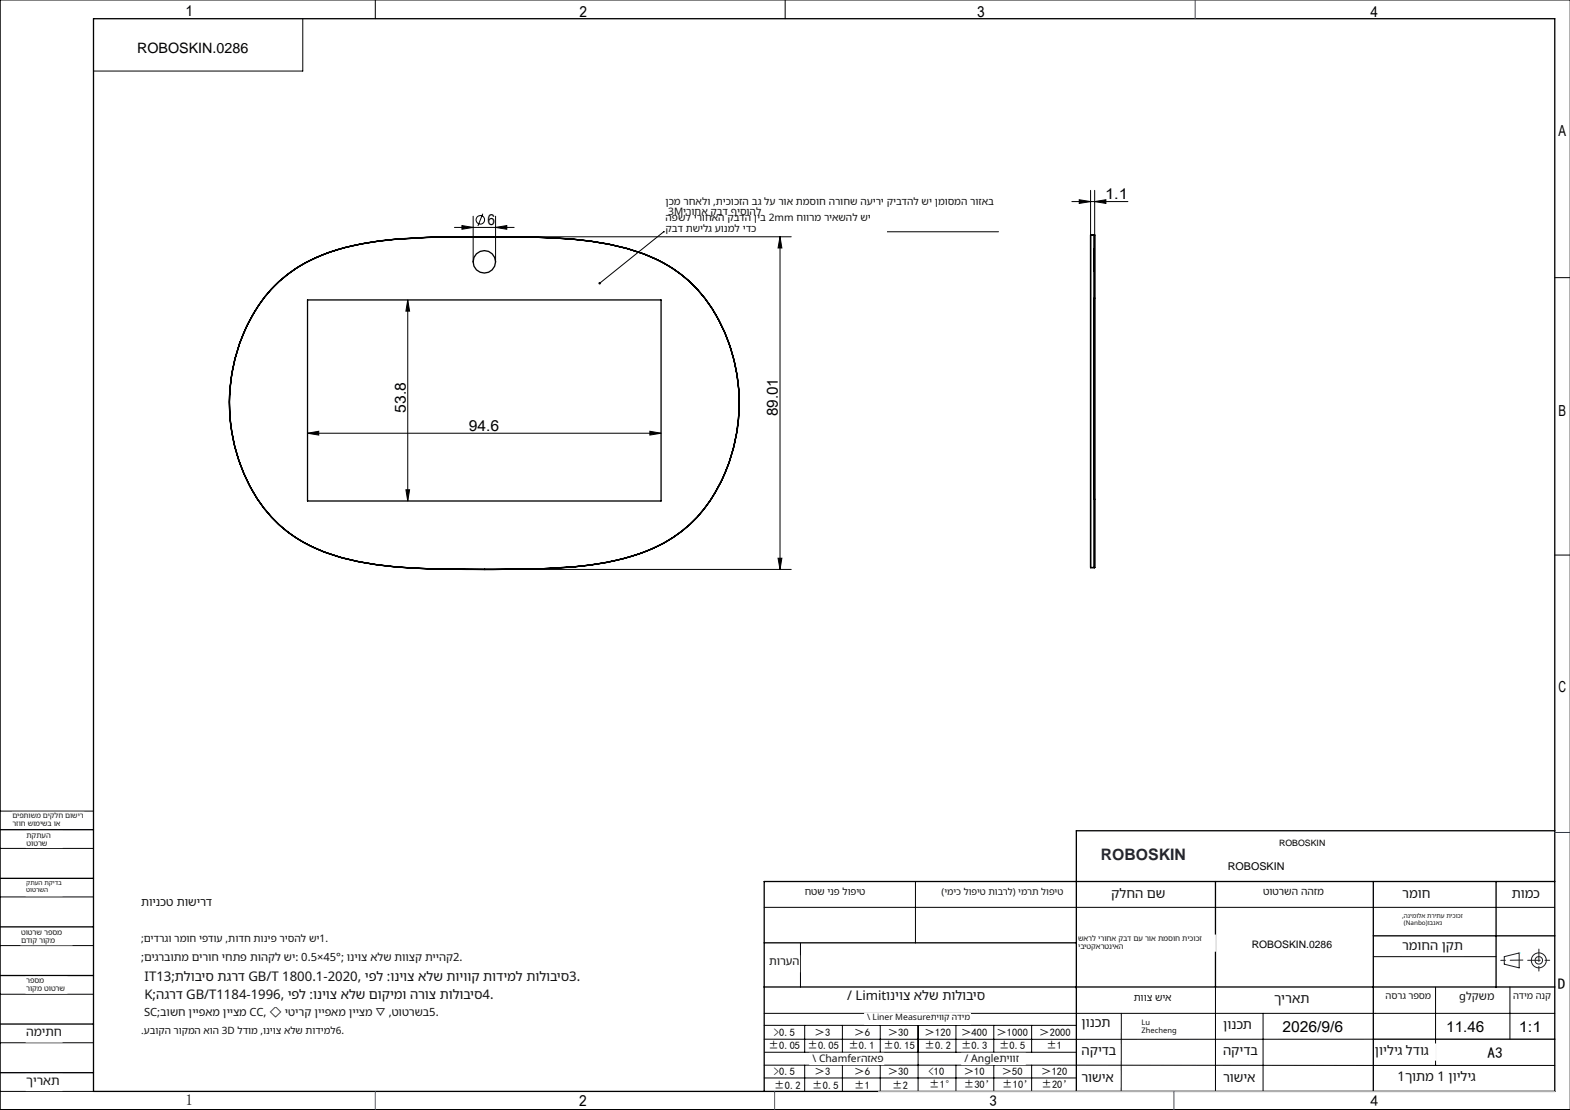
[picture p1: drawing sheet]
<svg xmlns="http://www.w3.org/2000/svg" width="420mm" height="297mm" viewBox="0 0 420 297" stroke-linecap="round" stroke-linejoin="round" font-family="sans-serif">
<g fill="none" stroke="#000" stroke-width=".27">
<path d="M100.4 0v5M210 0v5M420 0h-419.9v297h419.9M81 5v14h-56M126.6 57.9v12.2M129.2 57.2l-1.4 3.3M132.6 57.9v12.2M286.7 53.9h15M288.7 53.4l3 .5-3 .5zM291.7 50.9v12M292.8 53.9l3-.5v1zM292.8 50.9v12"/>
<path d="M121.6 60.9h15.9M123.6 60.4l3 .5-3 .4zM129.6 63.4h82.1M132.6 60.9l3-.5v.9zM208.7 63.4v89M208.7 63.4l.5 3h-1.1zM267.1 62h-89.5l-17.2 13.8M415.9 74.3h4.1M109.1 80.3l.5 3h-1zM109.1 80.3v53.8M82.3 115.9l3-.5v1zM82.3 115.9h94.5"/>
<path d="M173.8 115.4l3 .5-3 .5zM108.6 131.1h1l-.5 3zM129.6 152.4h82.1M208.1 149.4h1.1l-.5 3zM415.9 148.5h4.1M0 217h25M0 227h25M0 240h25M244.9 236v16.3M0 253h25M204.4 242.8h211.5M214.1 252.4v11.8"/>
<path d="M367.4 256h32.8M0 266h25M0 279h25M204.4 271.1h211.5M204.4 278.1h163M204.4 274.4h83.5M215.3 274.4v7.1M225.4 274.4v7.1M235.5 274.4v7.1M245.6 274.4v17.6M255.7 274.4v7.1M265.9 274.4v7.1"/>
<path d="M276 274.4v7.1M300 271.1l-.1 21M325.2 264.1v27.9M337.9 271.1v20.9M384 264.2v20.9M403.9 264.1v14M0 292h25M204.4 285l211.5 .1M204.4 288.4h83.5M204.5 281.5h83.5M215.3 285v7M225.4 285v7"/>
<path d="M235.5 285v7M255.7 285v7M265.9 285v7M276 285v7M287.9 292h128"/>
<circle cx="128.5" cy="58.8" r="1.15"/>
</g>
<g fill="none" stroke="#191924" stroke-width=".27">
<path d="M402.4 256l4-1v4l-4-1z"/>
<circle cx="411.7" cy="257" r="1"/>
<circle cx="411.7" cy="257" r="2"/>
</g>
<g fill="none" stroke="#000" stroke-width=".35">
<path d="M25 5h390.9v287h-390.9zM129.6 63.4a189.7 189.7 0 0 0-32.9 1.9 43.8 43.8 0 0 0-22.1 10.1 44.7 44.7 0 0 0-13.3 32.2 45.4 45.4 0 0 0 13.2 32.7 41.4 41.4 0 0 0 21.2 9.9 124 124 0 0 0 23.9 2.1l10 .1M129.6 63.4a170.7 170.7 0 0 1 33.6 2 42.8 42.8 0 0 1 21.3 9.9 45.3 45.3 0 0 1 13.1 36.9 44 44 0 0 1-13.1 28.1 39.7 39.7 0 0 1-17.7 9.2 95.8 95.8 0 0 1-21.8 2.7l-15.4 .2M129.6 63.4h2.2a225.4 225.4 0 0 1 25.6 1 56 56 0 0 1 21.6 6.9 39.4 39.4 0 0 1 17.2 24.4 46.2 46.2 0 0 1-10.9 43.9 40.1 40.1 0 0 1-20.4 10.3 135.3 135.3 0 0 1-29.3 2.4l-6 .1M129.6 63.4a198.7 198.7 0 0 0-31.4 1.6 43.2 43.2 0 0 0-24.7 11.4 46.6 46.6 0 0 0-9.9 45.8 38.3 38.3 0 0 0 28.4 27.2 128.7 128.7 0 0 0 30.4 2.9l7.2 .1M291.7 62.9h1.1M291.7 62.9v89M292.7 66.6v3zM292.7 69.6v3zM292.7 62.9v89zM292.7 79.8v53.8M292.8 62.9v89"/>
<path d="M82.3 80.3h94.5v53.8h-94.5zM291.7 151.9h1.1M0 222h25M0 235h25M325.2 235.9v28.2M367.4 235.9v56.1M400.2 235.9v28.3M415.9 235.9h-211.5v56.1M415.9 222.3h-128v69.7M0 248h25M204.4 252.3h83.5M367.4 250.4h48.5"/>
<path d="M0 261h25M0 274h25M204.4 264.1h211.5M367.4 278.1h48.5M0 287h25"/>
<circle cx="129.6" cy="70.1" r="3"/>
</g>
<path d="M407.4 256.9l-5.9 .1M408.7 256.9h6M411.7 253.9v6" fill="none" stroke="#191924" stroke-width=".27" stroke-dasharray="6.3 1.3 1.3 1.3" stroke-dashoffset="3"/>
<path d="M235 292h180.9" fill="none" stroke="#c0c0c0" stroke-width=".27"/>
<path d="M319.7 0v5M415.9 222.7h4.1M100.4 292v5M207.2 292v5M314 292v5" fill="none" stroke="#00f" stroke-width=".27"/>
<path d="M406.4 255h.1" fill="none" stroke="#0ff" stroke-width=".27"/>
<g fill="#000">
<path d="M160.2 75.5a.34 .34 0 0 1 .5 .1 .34 .34 0 0 1-.1 .4 .34 .34 0 0 1-.4 0l.2-.2-.2 .2z"/>
<path d="M288.7 53.4l3 .5-3 .5zM292.8 53.9l3-.5v1zM82.3 115.9l3-.5v1zM173.8 115.4l3 .5-3 .5zM123.6 60.4l3 .5-3 .4zM132.6 60.9l3-.5v.9z"/>
<path d="M208.7 63.4l.5 3h-1.1zM208.1 149.4h1.1l-.5 3z"/>
<path d="M292.6 79.8a.17 .17 0 0 1 .3 0 .17 .17 0 0 1-.3 0zM292.6 133.6a.17 .17 0 0 1 .3 0 .17 .17 0 0 1-.3 0z"/>
<path d="M109.1 80.3l.5 3h-1zM108.6 131.1h1l-.5 3z"/>
<path d="M129.4 152.4a.2 .2 0 0 1 .4 0 .2 .2 0 0 1-.4 0zM129.4 63.4a.2 .2 0 0 1 .4 0 .2 .2 0 0 1-.4 0z"/>
</g>
<g fill="#fff" stroke="#fff" stroke-width=".35">
<path d="M36.7 9.6h31v5.9h-31z"/>
<path d="M334.9 250.2h22.4v4.3h-22.4z"/>
<path d="M178 52.5h89.7v5.7h-89.7z"/>
<path d="M178 57h59.1v5.7h-59.1z"/>
<path d="M5.6 248.5h13.6v4.3h-13.6z"/>
<path d="M7 274.5h9.6v4.3h-9.6z"/>
<path d="M7 287.5h9.6v4.3h-9.6z"/>
<path d="M7 261.5h10.9v4.2h-10.9z"/>
<path d="M3.3 217.4h19.1v4.2h-19.1z"/>
<path d="M7 235.4h9.6v4.2h-9.6z"/>
<path d="M7.1 222.5h9.5v4.2h-9.5z"/>
<path d="M288.4 250.2h36.7v4.3h-36.7z"/>
<path d="M375.1 244.2h16.3v4.3h-16.3z"/>
<path d="M404.4 237.3h8.2v4.2h-8.2z"/>
<path d="M215.3 237.3h16.3v4.2h-16.3z"/>
<path d="M251.9 237.3h32.6v4.2h-32.6z"/>
<path d="M205.7 255.8h8.2v4.2h-8.2z"/>
<path d="M375.1 237.3h16.3v4.2h-16.3z"/>
<path d="M337.9 237.3h16.3v4.2h-16.3z"/>
<path d="M342.2 224.2h50.8v4.4h-50.8z"/>
<path d="M297.3 237.3h16.3v4.2h-16.3z"/>
<path d="M404.8 265.2h10.2v4.2h-10.2z"/>
<path d="M389.6 265.2h10.2v4.2h-10.2z"/>
<path d="M289.3 272h10.2v4.2h-10.2z"/>
<path d="M303.3 265.5h10.2v4.2h-10.2z"/>
<path d="M289.3 279.5h10.2v4.2h-10.2z"/>
<path d="M327.2 286.5h10.2v4.3h-10.2z"/>
<path d="M373 286.3h36.6v4.2h-36.6z"/>
<path d="M327.2 279.4h10.2v4.2h-10.2z"/>
<path d="M370.6 265.2h12.3v4.2h-12.3z"/>
<path d="M289.3 286.6h10.2v4.2h-10.2z"/>
<path d="M305.4 272.5h12.2v4.3h-12.2z"/>
<path d="M231.3 271.1h28.3v3h-28.3z"/>
<path d="M216.6 281.9h19.8v2.9h-19.8z"/>
<path d="M257.3 281.9h16.9v2.9h-16.9z"/>
<path d="M225.7 264.7h39.5v5.2h-39.5z"/>
<path d="M367.8 279.4h16.3v4.2h-16.3z"/>
<path d="M340.8 265.5h10.2v4.2h-10.2z"/>
<path d="M327.2 272.5h10.2v4.3h-10.2z"/>
<path d="M375.1 251.4h16.3v4.2h-16.3z"/>
<path d="M37.8 239.9h19v4.4h-19z"/>
<path d="M37.8 249.7h50.8v4.4h-50.8z"/>
<path d="M37.8 254.7h86.7v4.4h-86.7z"/>
<path d="M37.8 259.6h139.7v4.4h-139.7z"/>
<path d="M37.8 264.5h95.2v4.4h-95.2z"/>
<path d="M37.8 269.4h80.4v4.5h-80.4z"/>
<path d="M37.8 274.4h55v4.4h-55z"/>
<path d="M328.5 229.2h78.3v4.4h-78.3z"/>
<path d="M342.2 223.6h51.5v3.6h-51.5z"/>
</g>
<text font-size="4.2" fill="#1f2633" x="294.5" y="230">ROBOSKIN</text>
<g font-size="4.1">
<text x="49.6" y="4.3">1</text>
<text x="155.1" y="4.6">2</text>
<text x="261.4" y="4.6">3</text>
<text x="366.6" y="4.6">4</text>
<text x="416.9" y="36.3">A</text>
<text x="295.6" y="53.3">1.1</text>
<text x="130.4" y="60.3">6</text>
<text x="108.5" y="110.4" transform="rotate(-90 108.5 110.4)">53.8</text>
<text x="208.1" y="111.4" transform="rotate(-90 208.1 111.4)">89.01</text>
<text x="416.9" y="111.3">B</text>
<text x="125.4" y="115.3">94.6</text>
<text x="416.9" y="185.3">C</text>
<text x="416.7" y="264.6">D</text>
<text x="343.1" y="276">2026/9/6</text>
<text x="386.9" y="276">11.46</text>
<text x="406.3" y="276">1:1</text>
<text x="397.9" y="283">A3</text>
<text x="49.6" y="295.6">1</text>
<text x="154.9" y="296">2</text>
<text x="264.7" y="296">3</text>
<text x="366.6" y="296">4</text>
</g>
<text font-size="3.8" x="36.7" y="14.2">ROBOSKIN.0286</text>
<g font-size="3.5" fill="#111">
<text x="297.3" y="240.2">קלחה םש</text>
<text x="375.1" y="240.2">רמוח</text>
<text x="404.4" y="240.2">תומכ</text>
<text x="375.1" y="254.2">רמוחה ןקת</text>
<text x="38.7" y="262.5">IT13;תלוביס תגרד GB/T 1800.1-2020, יפל :וניוצ אלש תויווק תודימל תולוביס3.</text>
<text x="38.7" y="267.4">K;הגרד GB/T1184-1996, יפל :וניוצ אלש םוקימו הרוצ תולוביס4.</text>
<text x="226.6" y="267.6">/ Limitוניוצ אלש תולוביס</text>
<text x="340.8" y="268.4">ךיראת</text>
<text x="289.3" y="274.9">ןונכת</text>
<text x="327.2" y="275.4">ןונכת</text>
<text x="289.3" y="282.4">הקידב</text>
<text x="327.2" y="282.3">הקידב</text>
<text x="367.8" y="282.3">ןויליג לדוג</text>
<text x="289.3" y="289.5">רושיא</text>
<text x="327.2" y="289.4">רושיא</text>
<text x="373.9" y="289.2">1ךותמ 1 ןויליג</text>
</g>
<g font-size="3.3" fill="#111">
<text x="7" y="277.2">המיתח</text>
<text x="7" y="290.3">ךיראת</text>
</g>
<text font-size="3.1" fill="#111" x="37.8" y="242.4">תוינכט תושירד</text>
<g font-size="3" fill="#111">
<text x="37.8" y="257.1">;</text>
<text x="38.6" y="257.1">םיגרבותמ םירוח יחתפ תוהקל שי: 0.5×45°; וניוצ אלש תווצק תייהק2.</text>
<text x="205.7" y="258.2">תורעה</text>
<text x="390.4" y="267.6">gלקשמ</text>
<text x="38.5" y="271.9">SC;בושח ןייפאמ ןייצמ CC, ◇ יטירק ןייפאמ ןייצמ ▽ ,טוטרשב5.</text>
</g>
<text font-size="2.9" x="328.5" y="232.7">ROBOSKIN</text>
<g font-size="2.8" fill="#111">
<text x="337.9" y="239.6">טוטרשה ההזמ</text>
<text x="37.8" y="252">;</text>
<text x="38.5" y="252">םידרגו רמוח יפדוע ,תודח תוניפ ריסהל שי1.</text>
<text x="217.4" y="284.1">\ Chamferהזאפ</text>
<text x="258" y="284.2">/ Angleתיווז</text>
</g>
<g font-size="2.8">
<text x="334.9" y="253.6">ROBOSKIN.0286</text>
<text x="205.6" y="280.8">±0.05</text>
<text x="207" y="277.2">&gt;0.5</text>
<text x="216" y="280.8">±0.05</text>
<text x="217.9" y="277.2">＞3</text>
<text x="227" y="280.8">±0.1</text>
<text x="228.5" y="277.2">＞6</text>
<text x="236.3" y="280.8">±0.15</text>
<text x="237.5" y="277.2">＞30</text>
<text x="247.4" y="280.8">±0.2</text>
<text x="247.4" y="277.2">＞120</text>
<text x="257.1" y="280.8">±0.3</text>
<text x="257.1" y="277.2">＞400</text>
<text x="266.6" y="277.2">＞1000</text>
<text x="267.3" y="280.8">±0.5</text>
<text x="278" y="277.2">＞2000</text>
<text x="279.9" y="280.8">±1</text>
<text x="207" y="287.8">&gt;0.5</text>
<text x="217.9" y="287.8">＞3</text>
<text x="228.5" y="287.8">＞6</text>
<text x="237.5" y="287.8">＞30</text>
<text x="248.4" y="287.8">&lt;10</text>
<text x="257.8" y="287.8">＞10</text>
<text x="268" y="287.8">＞50</text>
<text x="278.5" y="287.8">＞120</text>
<text x="207.1" y="291.3">±0.2</text>
<text x="217.3" y="291.3">±0.5</text>
<text x="228.5" y="291.3">±1</text>
<text x="238.7" y="291.3">±2</text>
<text x="248.6" y="291.1">±1°</text>
<text x="257.8" y="291.1">±30’</text>
<text x="268.1" y="291.1">±10’</text>
<text x="278.6" y="291.2">±20’</text>
</g>
<g font-size="2.7" fill="#111">
<text x="178" y="59.3">הפשל ירוחאה קבדה ןיב 2mm חוורמ ריאשהל שי</text>
<text x="178" y="54.8">ןכמ רחאלו ,תיכוכזה בג לע רוא תמסוח הרוחש העירי קיבדהל שי ןמוסמה רוזאב</text>
<text x="178.8" y="57.6">3Mירוחא קבד ףיסוהל</text>
<text x="178" y="62.1">קבד תשילג עונמל ידכ</text>
<text x="303.3" y="267.7">תווצ שיא</text>
<text x="37.8" y="276.6">.</text>
<text x="38.5" y="276.6">עבוקה רוקמה אוה 3D לדומ ,וניוצ אלש תודימל6.</text>
</g>
<text font-size="2.6" fill="#111" x="215.3" y="239.5">חטש ינפ לופיט</text>
<g font-size="2.5" fill="#111">
<text x="251.9" y="239.4">)ימיכ לופיט תוברל( ימרת לופיט</text>
<text x="370.6" y="267.3">הסרג רפסמ</text>
<text x="404.8" y="267.3">הדימ הנק</text>
</g>
<text font-size="2.3" x="342.2" y="226.5">ROBOSKIN</text>
<text font-size="2.3" fill="#111" x="231.9" y="273">\ Liner Measureתיווק הדימ</text>
<g font-size="2" fill="#111">
<text x="3.3" y="219">םיפתושמ םיקלח םושיר</text>
<text x="3.3" y="221">רזוח שומישב וא</text>
<text x="7.1" y="224.2">תקתעה</text>
<text x="7.1" y="226.3">טוטרש</text>
<text x="5.6" y="250.2">טוטרש רפסמ</text>
<text x="288.4" y="251.9">שארל ירוחא קבד םע רוא תמסוח תיכוכז</text>
<text x="5.6" y="252.3">םדוק רוקמ</text>
<text x="288.4" y="254">יביטקארטניאה</text>
<text x="7" y="263.1">רפסמ</text>
<text x="7" y="265.3">רוקמ טוטרש</text>
<text x="305.4" y="274.2">Lu</text>
<text x="305.4" y="276.3">Zhecheng</text>
</g>
<g font-size="1.7" fill="#111">
<text x="7" y="238.6">טוטרשה</text>
<text x="7" y="236.8">קתעה תקידב</text>
<text x="375.1" y="245.6">,</text>
<text x="375.6" y="245.6">הנימולא תריתע תיכוכז</text>
<text x="375.5" y="247.4">(Nanbo(ובנאנ</text>
</g>
</svg>
